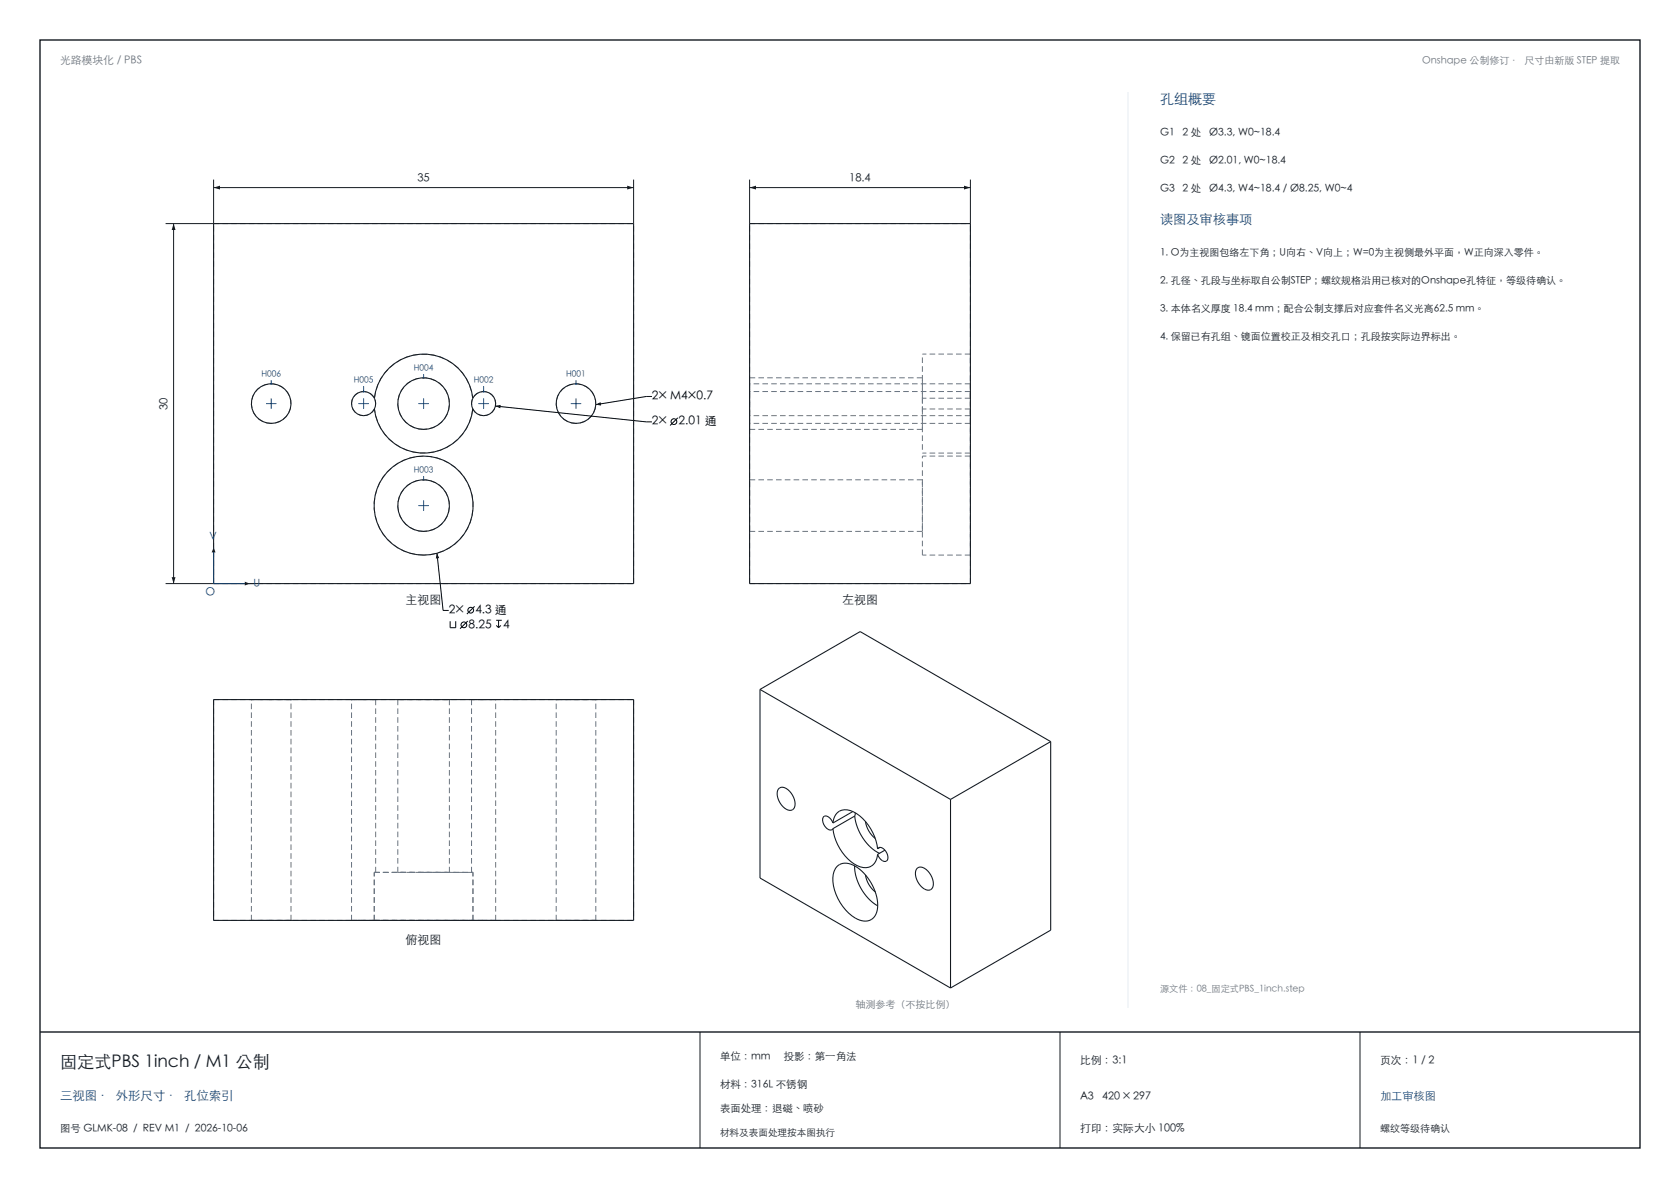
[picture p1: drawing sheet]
<svg xmlns="http://www.w3.org/2000/svg" width="420mm" height="297mm" viewBox="0 0 420 297" stroke-linecap="round" stroke-linejoin="round" font-family="sans-serif">
<path d="M10 10h400v277h-400zM10 258h400" fill="none" stroke="#141a21" stroke-width=".35"/>
<path d="M53.4 44.9v11M53.4 46.9h105M158.4 44.9v11M175 258v29M265 258v29M340 258v29" fill="none" stroke="#141a21" stroke-width=".25"/>
<g fill="none" stroke="#6b7580" stroke-width=".25" stroke-dasharray="1.4 .8" stroke-linecap="butt">
<path d="M53.4 55.9h105M187.4 55.9h55.2M93.6 99.6a12.4 12.4 0 0 1 12.3-11.1 12.4 12.4 0 0 1 12.3 11.1M230.6 99.6v2.6M230.6 99.6v-11.1M230.6 94.4h-43.2M242.6 97.9v1.7M242.6 99.6v-11.1M242.6 99.6h-12M242.6 97.9h-55.2M242.6 95.9h-55.2M242.6 88.5h-12"/>
<path d="M67.8 105.8a5 5 0 0 1-4.5-7.1 5 5 0 0 1 8.4-.9 5 5 0 0 1-2.8 7.9l-1.1 .1M90.9 103.9a3 3 0 0 1-2.7-4.3 3 3 0 0 1 5-.7 3 3 0 0 1-1.5 4.9l-.8 .1M105.9 107.3a6.4 6.4 0 0 1-5.8-9.3 6.4 6.4 0 0 1 10.9-1 6.4 6.4 0 0 1-3.9 10.2l-1.2 .1M118.2 102.2a12.4 12.4 0 0 1-12.3 11.1 12.4 12.4 0 0 1-12.3-11.1M120.9 103.9a3 3 0 0 1-2.7-4.3 3 3 0 0 1 5-.7 3 3 0 0 1-1.5 4.9l-.8 .1M144 105.8a5 5 0 0 1-4.5-7.1 5 5 0 0 1 8.4-.9 5 5 0 0 1-2.8 7.9l-1.1 .1M187.4 103.9v-6M187.4 107.3v-12.9M187.4 105.8v-9.9M230.6 107.3h-43.2M230.6 107.3v-12.9M230.6 102.2v11.1"/>
<path d="M230.6 119.9h-43.2M242.6 105.8v-9.9M242.6 102.2v1.7M242.6 103.9v-6M242.6 102.2v11.1M242.6 103.9h-55.2M242.6 102.2h-12M242.6 105.8h-55.2M242.6 113.3h-12M242.6 114h-12M105.9 132.8a6.4 6.4 0 0 1-5.8-9.3 6.4 6.4 0 0 1 10.9-1 6.4 6.4 0 0 1-3.9 10.2l-1.2 .1M105.9 138.8a12.4 12.4 0 0 1-11-18.1 12.4 12.4 0 0 1 21.1-1.4 12.4 12.4 0 0 1-8.4 19.4l-1.7 .1"/>
<path d="M187.4 132.8v-12.9M230.6 132.8h-43.2M230.6 132.8v-12.9M230.6 138.8v-24.8M242.6 138.8v-24.8M242.6 138.8h-12M53.4 145.9h105M53.4 145.9v-90M158.4 145.9v-90M187.4 145.9h55.2M187.4 145.9v-90M242.6 145.9v-90"/>
<path d="M53.4 174.9v55.2M53.4 174.9h105M62.9 174.9h9.9M67.8 174.9h-4.9M72.8 174.9h-5M87.9 174.9h6M90.9 174.9h-3M93.9 174.9h-3M99.5 174.9h12.9M105.9 174.9h-6.4M112.4 174.9h-6.5M117.9 174.9h6"/>
<path d="M120.9 174.9h-3M123.9 174.9h-3M139.1 174.9h9.9M144 174.9h-4.9M149 174.9h-5M158.4 174.9v55.2M93.5 218.1h24.8M93.6 218.1h.3M93.6 218.1h24.6M93.9 218.1v-43.2M99.5 218.1h12.9M99.5 218.1v-43.2"/>
<path d="M105.9 218.1h-6.4M105.9 218.1h-12.4M112.4 218.1h-6.5M112.4 218.1v-43.2M117.9 218.1v-43.2M118.2 218.1h-.3M118.3 218.1h-12.4M53.4 230.1h105M62.9 230.1h9.9M62.9 230.1v-55.2M67.8 230.1h-4.9M72.8 230.1h-5"/>
<path d="M72.8 230.1v-55.2M87.9 230.1h5.7M87.9 230.1v-55.2M90.9 230.1h-3M93.5 230.1h24.8M93.5 230.1v-12M93.6 230.1h-2.7M93.6 230.1h24.6M93.6 230.1v-12M105.9 230.1h-12.4M118.2 230.1h5.7M118.2 230.1v-12"/>
<path d="M118.3 230.1h-12.4M118.3 230.1v-12M120.9 230.1h-2.7M123.9 230.1h-3M123.9 230.1v-55.2M139.1 230.1h9.9M139.1 230.1v-55.2M144 230.1h-4.9M149 230.1h-5M149 230.1v-55.2"/>
</g>
<g fill="none" stroke="#141a21" stroke-width=".27">
<path d="M53.4 55.9h105v90h-105zM187.4 55.9h55.2v90h-55.2zM93.6 99.6a3 3 0 0 0-4.6-1 3 3 0 0 0 0 4.6 3 3 0 0 0 4.6-1M93.6 99.6a12.4 12.4 0 0 1 12.3-11.1 12.4 12.4 0 0 1 12.3 11.1M93.6 99.6a3 3 0 0 1 0 2.6M118.2 99.6a3 3 0 0 1 4.6-1 3 3 0 0 1 0 4.6 3 3 0 0 1-4.6-1M118.2 99.6a3 3 0 0 0 0 2.6M93.6 102.2a12.4 12.4 0 0 0 12.3 11.1 12.4 12.4 0 0 0 12.3-11.1M53.4 174.9h105v55.2h-105z"/>
<circle cx="67.8" cy="100.9" r="5"/>
<circle cx="105.9" cy="100.9" r="6.5"/>
<circle cx="144" cy="100.9" r="5"/>
<circle cx="105.9" cy="126.4" r="12.4"/>
<circle cx="105.9" cy="126.4" r="6.5"/>
</g>
<g fill="#141a21">
<path d="M53.4 46.9l1.6-.5v1z"/>
<path d="M156.8 46.4l1.6 .5-1.6 .5z"/>
</g>
<path d="M41.4 55.9h12M43.4 55.9v90M41.4 145.9h12" fill="none" stroke="#141a21" stroke-width=".25"/>
<g fill="#141a21">
<path d="M42.9 144.3h1l-.5 1.6z"/>
<path d="M43.4 55.9l.5 1.6h-1z"/>
</g>
<path d="M187.4 44.9v11M187.4 46.9h55.2M242.6 44.9v11" fill="none" stroke="#141a21" stroke-width=".25"/>
<g fill="#141a21">
<path d="M187.4 46.9l1.6-.5v1z"/>
<path d="M241 46.4l1.6 .5-1.6 .5z"/>
</g>
<path d="M53.4 136.9v9h9" fill="none" stroke="#144578" stroke-width=".25"/>
<g fill="#141a21">
<path d="M61.2 145.4l1.2 .5-1.2 .5z"/>
<path d="M53.4 136.9l.5 1.2h-1z"/>
</g>
<g fill="none" stroke="#144578" stroke-width=".25">
<path d="M67.8 99.6v2.6M90.9 99.6v2.6M105.9 93.5v.9M105.9 99.6v2.6M120.9 99.6v2.6M144 99.6v2.6M66.5 100.9h2.6M89.6 100.9h2.6M104.6 100.9h2.6M119.6 100.9h2.6M142.7 100.9h2.6M104.6 126.4h2.6"/>
<path d="M105.9 125.1v2.6"/>
</g>
<circle cx="105.9" cy="94.4" r=".23" fill="#144578"/>
<path d="M120.9 96.5v1.4" fill="none" stroke="#144578" stroke-width=".25"/>
<circle cx="120.9" cy="97.9" r=".23" fill="#144578"/>
<path d="M90.9 96.5v1.4" fill="none" stroke="#144578" stroke-width=".25"/>
<circle cx="90.9" cy="97.9" r=".23" fill="#144578"/>
<path d="M144 95v.9" fill="none" stroke="#144578" stroke-width=".25"/>
<circle cx="144" cy="95.9" r=".23" fill="#144578"/>
<path d="M105.9 119v.9" fill="none" stroke="#144578" stroke-width=".25"/>
<circle cx="105.9" cy="119.9" r=".23" fill="#144578"/>
<path d="M67.8 95v.9" fill="none" stroke="#144578" stroke-width=".25"/>
<circle cx="67.8" cy="95.9" r=".23" fill="#144578"/>
<g fill="none" stroke="#141a21" stroke-width=".27">
<path d="M190 172.4v47.1l47.6 27.5M190 172.4l47.6 27.5M190 172.4l25-14.5 47.7 27.5M194.7 197.1a1.85 1.85 0 0 1 2.7 .7 3.9 3.9 0 0 1 1 4.4 2 2 0 0 1-2.8-.7 3.7 3.7 0 0 1-.9-4.4zM237.6 199.9v47.1M262.7 185.4v47.1l-25.1 14.5M262.7 185.4l-25.1 14.5M208.2 205.8a2.01 2.01 0 0 0-2.2-1.7 2.31 2.31 0 0 0 1.5 3.4l.7-.3M208.2 205.8a3.3 3.3 0 0 1 1.7-3 3.3 3.3 0 0 1 3.4 .1 12.3 12.3 0 0 1 6.1 9.3M208.2 207.2a11.9 11.9 0 0 0 6.9 9.5 3.2 3.2 0 0 0 4.3-3.1M209.3 216.6a3.6 3.6 0 0 1 4.5 0 12 12 0 0 1 5.5 10.9 3.2 3.2 0 0 1-4.9 2.3 11.9 11.9 0 0 1-6.1-11.2l.2-.8zM213.2 202.9l-5 2.9"/>
<path d="M213.6 216.5a12.3 12.3 0 0 0 5.8 10M213.7 204a12.3 12.3 0 0 0 6.2 9.3M213.7 204l-5.5 3.2M213.8 203.2l-.1 .8M216.4 205.4a6.7 6.7 0 0 0 2.4 4.2M216.4 218.7a6.7 6.7 0 0 0 2.4 4.3M219.4 212.2a1.06 1.06 0 0 1 1.7 .3 2.07 2.07 0 0 1 .5 2.8 1.9 1.9 0 0 1-2.2-1.7M220 211.8l-.6 .4M221.2 212.5l-1.8 1.1M229.3 217.1a1.85 1.85 0 0 1 2.7 .7 3.9 3.9 0 0 1 1 4.4 2 2 0 0 1-2.9-.8 3.7 3.7 0 0 1-.8-4.3z"/>
</g>
<path d="M282 23v229" fill="none" stroke="#e6edf2" stroke-width=".25"/>
<g fill="none" stroke="#000" stroke-width=".25">
<path d="M163 99.1h-1.4l-12.7 2.1M123.9 101.5l37.7 4h1.4M169.4 104.5l-1.9 1.9M109.2 138.3l1.6 14.3h1.4M112.5 155.3v1.6h1.4v-1.6M116.9 155.3l-1.9 1.9M118.6 151.6l-1.9 1.9M124 155.1h1.4M124.1 156.4l.5 .5M124.6 155.1v1.8M125.2 156.4l-.6 .5"/>
<circle cx="168.5" cy="105.4" r=".72"/>
<circle cx="116" cy="156.2" r=".72"/>
<circle cx="117.7" cy="152.6" r=".72"/>
</g>
<path d="M123.9 101.5l1.3-.3-.1 .9zM148.9 101.2l1.2-.7 .2 .9zM109.2 138.3l.6 1.2-.8 .1z" fill="#000"/>
<text font-size="4.3" fill="#141a21" x="15" y="267">固定式PBS 1inch / M1 公制</text>
<text font-size="3.5" fill="#144578" x="290" y="26">孔组概要</text>
<text font-size="3.3" fill="#144578" x="290" y="56">读图及审核事项</text>
<text font-size="3.1" fill="#144578" x="15" y="275">三视图 · 外形尺寸 · 孔位索引</text>
<g font-size="3">
<text x="163" y="100">2× M4×0.7</text>
<text x="163" y="106.4">2×</text>
<text x="169.6" y="106.4">2.01 通</text>
<text x="112.2" y="153.5">2×</text>
<text x="118.8" y="153.5">4.3 通</text>
<text x="117.1" y="157.2">8.25</text>
<text x="125.8" y="157.2">4</text>
</g>
<g font-size="3" fill="#141a21">
<text x="101.4" y="150.9">主视图</text>
<text x="210.5" y="150.9">左视图</text>
<text x="101.4" y="236.1">俯视图</text>
</g>
<g font-size="2.8" fill="#141a21">
<text x="104.3" y="45.6">35</text>
<text x="212.3" y="45.6">18.4</text>
<text x="42" y="102.5" transform="rotate(-90 42 102.5)">30</text>
</g>
<g font-size="2.8" fill="#144578">
<text x="51.4" y="148.9">O</text>
<text x="345" y="275">加工审核图</text>
</g>
<text font-size="2.7" fill="#6b7580" x="15" y="16">光路模块化 / PBS</text>
<g font-size="2.7" fill="#141a21">
<text x="270" y="266">比例：3:1</text>
<text x="345" y="266">页次：1 / 2</text>
<text x="270" y="275">A3</text>
<text x="275.5" y="275">420 × 297</text>
<text x="270" y="283">打印：实际大小 100%</text>
</g>
<g font-size="2.6" fill="#141a21">
<text x="290" y="34">G1</text>
<text x="295.7" y="34">2 处</text>
<text x="302.3" y="34">Ø3.3, W0~18.4</text>
<text x="290" y="41">G2</text>
<text x="295.7" y="41">2 处</text>
<text x="302.3" y="41">Ø2.01, W0~18.4</text>
<text x="290" y="48">G3</text>
<text x="295.7" y="48">2 处</text>
<text x="302.3" y="48">Ø4.3, W4~18.4 / Ø8.25, W0~4</text>
<text x="180" y="265">单位：mm</text>
<text x="195.9" y="265">投影：第一角法</text>
<text x="180" y="272">材料：316L 不锈钢</text>
<text x="180" y="278">表面处理：退磁、喷砂</text>
<text x="15" y="283">图号 GLMK-08 / REV M1 / 2026-10-06</text>
</g>
<g font-size="2.6" fill="#144578">
<text x="52.4" y="134.9">V</text>
<text x="63.4" y="146.7">U</text>
</g>
<g font-size="2.5" fill="#6b7580">
<text x="355.5" y="16">Onshape 公制修订 · 尺寸由新版 STEP 提取</text>
<text x="213.8" y="252">轴测参考（不按比例）</text>
</g>
<g font-size="2.5" fill="#141a21">
<text x="290" y="64">1. O为主视图包络左下角；U向右、V向上；W=0为主视侧最外平面，W正向深入零件。</text>
<text x="290" y="71">2. 孔径、孔段与坐标取自公制STEP；螺纹规格沿用已核对的Onshape孔特征，等级待确认。</text>
<text x="290" y="78">3. 本体名义厚度 18.4 mm；配合公制支撑后对应套件名义光高62.5 mm。</text>
<text x="290" y="85">4. 保留已有孔组、镜面位置校正及相交孔口；孔段按实际边界标出。</text>
<text x="345" y="283">螺纹等级待确认</text>
</g>
<text font-size="2.4" fill="#141a21" x="180" y="284">材料及表面处理按本图执行</text>
<text font-size="2.3" fill="#6b7580" x="290" y="248">源文件：08_固定式PBS_1inch.step</text>
<g font-size="2.1" fill="#144578">
<text x="65.3" y="94.2">H006</text>
<text x="88.4" y="95.7">H005</text>
<text x="103.4" y="92.7">H004</text>
<text x="118.4" y="95.7">H002</text>
<text x="141.5" y="94.2">H001</text>
<text x="103.4" y="118.2">H003</text>
</g>
</svg>
